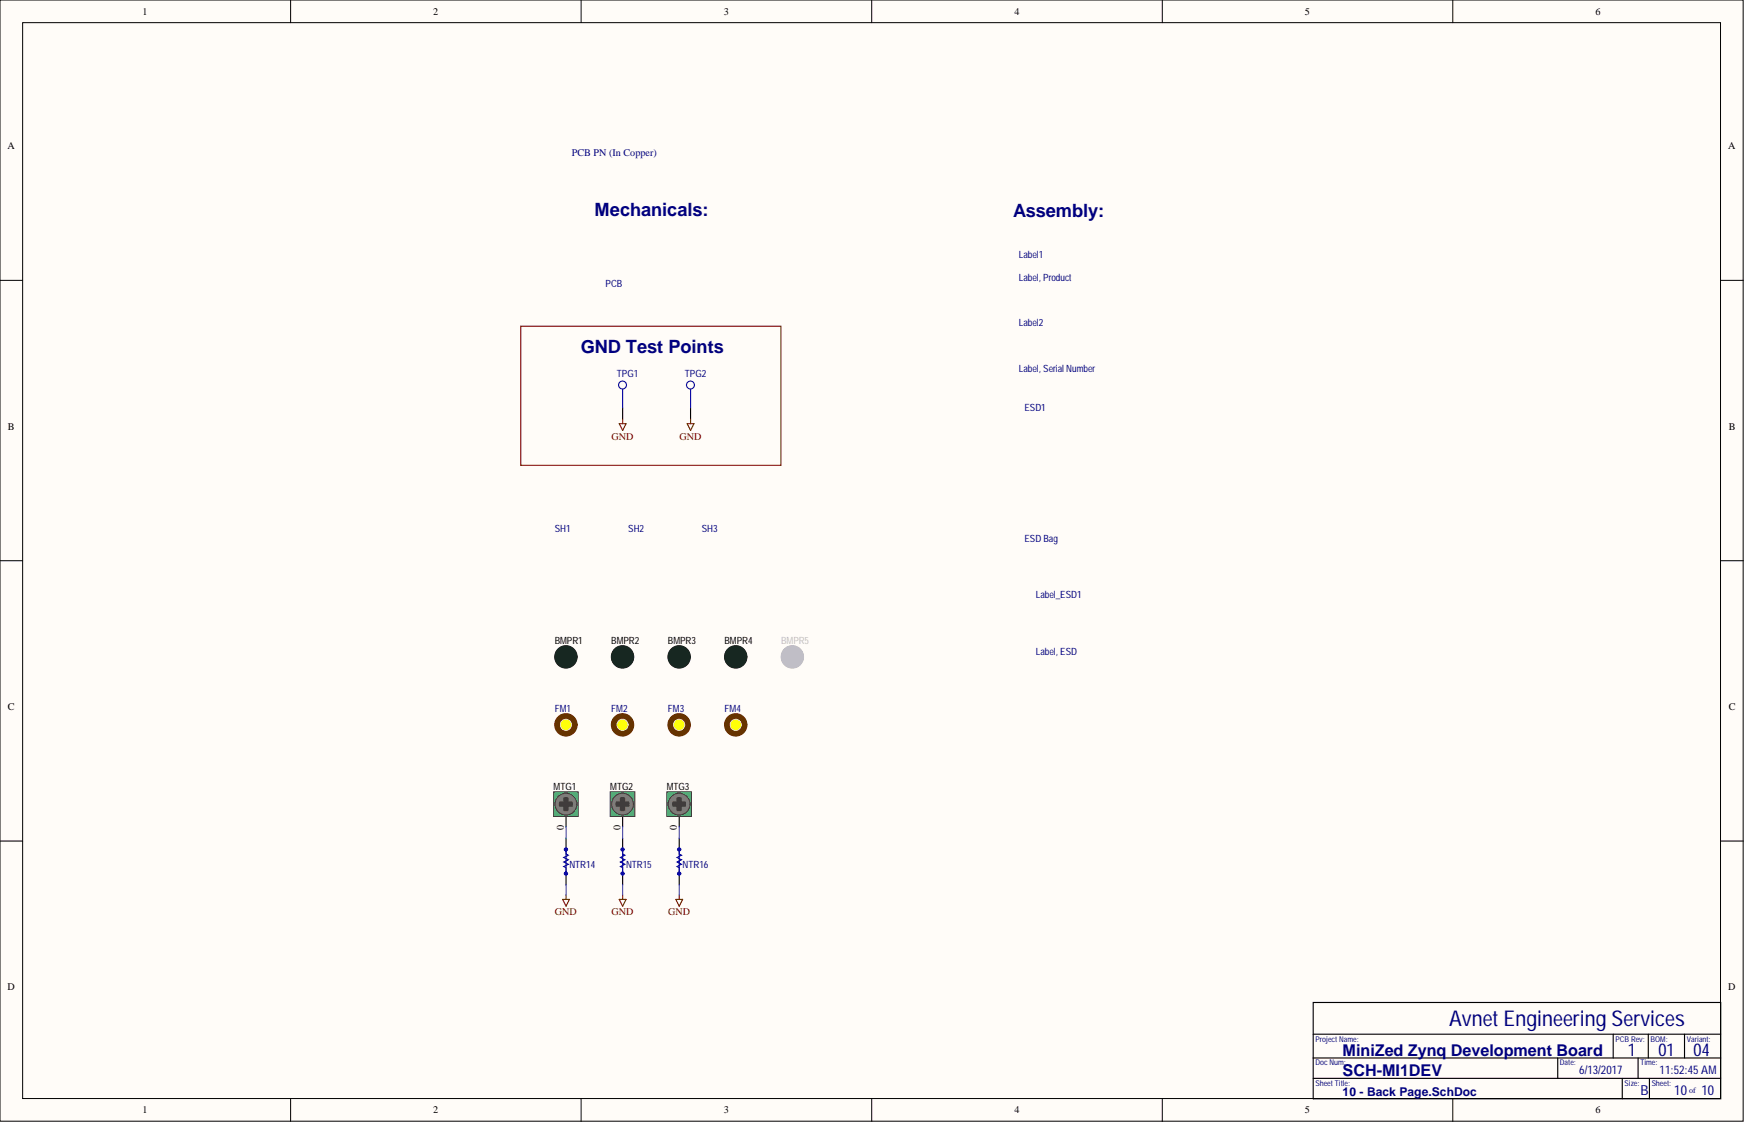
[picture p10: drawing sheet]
<svg xmlns="http://www.w3.org/2000/svg" width="391mm" height="252mm" viewBox="0 0 391 252" stroke-linecap="round" stroke-linejoin="round" font-family="sans-serif">
<g fill="#fffcf8" stroke="#000" stroke-width=".22">
<path d="M0 0h390.5v251.1h-390.5z"/>
<path d="M5.1 5.1h380.3v241h-380.3z"/>
</g>
<g fill="none" stroke="#000" stroke-width=".22">
<path d="M65.1 0v5.1M130.2 0v5.1M195.3 0v5.1M260.4 0v5.1M325.4 0v5.1M0 62.8h5.1M385.4 62.8h5.1M0 125.6h5.1M385.4 125.6h5.1M0 188.4h5.1M385.4 188.4h5.1M65.1 246.1v5.1"/>
<path d="M130.2 246.1v5.1M195.3 246.1v5.1M260.4 246.1v5.1M325.4 246.1v5.1"/>
</g>
<path d="M116.6 73.1h58.3v31.1h-58.3z" fill="none" stroke="#800000" stroke-width=".25"/>
<path d="M139.5 91.3v2.6M154.7 91.3v2.6" fill="none" stroke="#000" stroke-width=".25"/>
<g fill="none" stroke="#00f" stroke-width=".25">
<path d="M139.5 87.3v4M154.7 87.3v4"/>
<circle cx="139.4" cy="86.2" r=".89"/>
<circle cx="154.7" cy="86.2" r=".89"/>
</g>
<g fill="none" stroke="#443c3e" stroke-width=".22">
<circle cx="126.8" cy="147.1" r="2.44"/>
<circle cx="139.4" cy="147.1" r="2.44"/>
<circle cx="152.1" cy="147.1" r="2.44"/>
<circle cx="164.8" cy="147.1" r="2.44"/>
</g>
<g fill="#172721" stroke="#172721" stroke-width=".22">
<circle cx="126.8" cy="147.1" r="2.51"/>
<circle cx="139.4" cy="147.1" r="2.51"/>
<circle cx="152.1" cy="147.1" r="2.51"/>
<circle cx="164.8" cy="147.1" r="2.51"/>
</g>
<circle cx="126.8" cy="162.4" r="2.51" fill="#630" stroke="#630" stroke-width=".22"/>
<circle cx="126.8" cy="162.4" r="1.24" fill="#ff0" stroke="#ff9" stroke-width=".22"/>
<circle cx="139.4" cy="162.4" r="2.51" fill="#630" stroke="#630" stroke-width=".22"/>
<circle cx="139.4" cy="162.4" r="1.24" fill="#ff0" stroke="#ff9" stroke-width=".22"/>
<circle cx="152.1" cy="162.4" r="2.51" fill="#630" stroke="#630" stroke-width=".22"/>
<circle cx="152.1" cy="162.4" r="1.24" fill="#ff0" stroke="#ff9" stroke-width=".22"/>
<circle cx="164.8" cy="162.4" r="2.51" fill="#630" stroke="#630" stroke-width=".22"/>
<circle cx="164.8" cy="162.4" r="1.24" fill="#ff0" stroke="#ff9" stroke-width=".22"/>
<path d="M126.8 182.7v2.5" fill="none" stroke="#000" stroke-width=".25"/>
<path d="M124 177.3h5.5v5.6h-5.5z" fill="#3bb253" stroke="#443c3e" stroke-width=".22"/>
<g fill="none" stroke="#857a74" stroke-width="1.3">
<circle cx="126.8" cy="180.1" r="1.78"/>
<circle cx="126.8" cy="180.1" r=".58"/>
</g>
<g fill="#443c3e" stroke="#443c3e" stroke-width=".22">
<path d="M125 179.6h3.5v1h-3.5z"/>
<path d="M126.3 178.4h.9v3.5h-.9z"/>
</g>
<circle cx="126.8" cy="180.1" r="1.98" fill="none" stroke="#857a74" stroke-width=".76"/>
<circle cx="126.8" cy="180.1" r="2.44" fill="none" stroke="#443c3e" stroke-width=".22"/>
<path d="M139.5 182.7v2.5" fill="none" stroke="#000" stroke-width=".25"/>
<path d="M136.7 177.3h5.5v5.6h-5.5z" fill="#3bb253" stroke="#443c3e" stroke-width=".22"/>
<g fill="none" stroke="#857a74" stroke-width="1.3">
<circle cx="139.4" cy="180.1" r="1.78"/>
<circle cx="139.4" cy="180.1" r=".58"/>
</g>
<g fill="#443c3e" stroke="#443c3e" stroke-width=".22">
<path d="M137.7 179.6h3.5v1h-3.5z"/>
<path d="M139 178.4h.9v3.5h-.9z"/>
</g>
<circle cx="139.4" cy="180.1" r="1.98" fill="none" stroke="#857a74" stroke-width=".76"/>
<circle cx="139.4" cy="180.1" r="2.44" fill="none" stroke="#443c3e" stroke-width=".22"/>
<path d="M152.1 182.7v2.5" fill="none" stroke="#000" stroke-width=".25"/>
<path d="M149.4 177.3h5.5v5.6h-5.5z" fill="#3bb253" stroke="#443c3e" stroke-width=".22"/>
<g fill="none" stroke="#857a74" stroke-width="1.3">
<circle cx="152.1" cy="180.1" r="1.78"/>
<circle cx="152.1" cy="180.1" r=".58"/>
</g>
<g fill="#443c3e" stroke="#443c3e" stroke-width=".22">
<path d="M150.4 179.6h3.5v1h-3.5z"/>
<path d="M151.6 178.4h1v3.5h-1z"/>
</g>
<circle cx="152.1" cy="180.1" r="1.98" fill="none" stroke="#857a74" stroke-width=".76"/>
<circle cx="152.1" cy="180.1" r="2.44" fill="none" stroke="#443c3e" stroke-width=".22"/>
<path d="M138.7 94.9h1.5l-.7 1.5zM139.5 93.9v1M153.9 94.9h1.5l-.7 1.5zM154.7 93.9v1M126 201.4h1.6l-.8 1.6zM126.8 200.4v1M138.7 201.4h1.5l-.7 1.6zM139.5 200.4v1M151.4 201.4h1.5l-.8 1.6zM152.1 200.4v1" fill="none" stroke="#800000" stroke-width=".25"/>
<g fill="none" stroke="#000" stroke-width=".25">
<path d="M126.8 187.7v2.6M126.8 195.7v2.5M139.5 187.7v2.6M139.5 195.7v2.5M152.1 187.7v2.6M152.1 195.7v2.5M294.2 224.5h91.2v21.6h-91.2zM294.2 231.6h91.2M294.2 237h91.2M348.9 237v4.5M361.4 231.6v5.4M366.9 237v4.5"/>
<path d="M369.2 231.6v5.4M377.3 231.6v5.4M294.2 241.5h91.2M363.4 241.5v4.6M369.5 241.5v4.6"/>
</g>
<path d="M126.8 190.3v1l.5 .3-1 .5 1 .5-1 .5 1 .5-1 .5 .5 .2v1.1M126.8 190.2v5.4M139.5 190.3v1l.5 .3-1 .5 1 .5-1 .5 1 .5-1 .5 .5 .2v1.1M139.5 190.2v5.4M152.1 190.3v1l.6 .3-1.1 .5 1.1 .5-1.1 .5 1.1 .5-1.1 .5 .5 .2v1.1M152.1 190.2v5.4" fill="none" stroke="#00f" stroke-width=".25"/>
<g fill="#00f" stroke="#00f" stroke-width=".22">
<circle cx="126.8" cy="190.3" r=".37"/>
<circle cx="126.8" cy="195.7" r=".37"/>
<circle cx="139.5" cy="190.3" r=".37"/>
<circle cx="139.5" cy="195.7" r=".37"/>
<circle cx="152.1" cy="190.3" r=".37"/>
<circle cx="152.1" cy="195.7" r=".37"/>
</g>
<circle cx="177.5" cy="147.1" r="2.44" fill="none" stroke="#bfbebc" stroke-width=".22"/>
<circle cx="177.5" cy="147.1" r="2.51" fill="#bfbebc" stroke="#bfbebc" stroke-width=".22"/>
<path d="M126.8 185.2v2.5M126.8 198.2v2.2M139.5 185.2v2.5M139.5 198.2v2.2M152.1 185.2v2.5M152.1 198.2v2.2" fill="none" stroke="#06f" stroke-width=".25"/>
<text font-size="4.9" fill="#000080" x="324.6" y="229.9">Avnet Engineering Services</text>
<g font-size="4.1" fill="#000080">
<text x="133.1" y="48.4">Mechanicals:</text>
<text x="227" y="48.6">Assembly:</text>
<text x="130.1" y="79.1">GND Test Points</text>
</g>
<g font-size="4" fill="#000080">
<text x="364.7" y="236.6">1</text>
<text x="371.5" y="236.6">01</text>
<text x="379.4" y="236.6">04</text>
</g>
<g font-size="3.6" fill="#000080">
<text x="300.7" y="236.5">MiniZed Zynq Development Board</text>
<text x="300.7" y="241">SCH-MI1DEV</text>
</g>
<g font-size="3.1" fill="#000080">
<text x="367.4" y="245.2">B</text>
<text x="375" y="245.2">10</text>
<text x="381.1" y="245.2">10</text>
</g>
<g font-size="2.7" fill="#000080">
<text x="300.7" y="245.5">10 - Back Page.SchDoc</text>
<text x="353.7" y="240.5">6/13/2017</text>
<text x="371.8" y="240.5">11:52:45 AM</text>
</g>
<g font-size="2.3">
<text x="32" y="3.3">1</text>
<text x="97" y="3.3">2</text>
<text x="162.1" y="3.3">3</text>
<text x="227.2" y="3.3">4</text>
<text x="292.3" y="3.3">5</text>
<text x="357.4" y="3.3">6</text>
<text x="1.7" y="33.4">A</text>
<text x="387.1" y="33.4">A</text>
<text x="1.8" y="96.2">B</text>
<text x="387.2" y="96.2">B</text>
<text x="1.8" y="159">C</text>
<text x="387.2" y="159">C</text>
<text x="126.3" y="185.8" transform="rotate(-90 126.3 185.8)">0</text>
<text x="127.6" y="180.9" transform="rotate(-90 127.6 180.9)">0</text>
<text x="139" y="185.8" transform="rotate(-90 139 185.8)">0</text>
<text x="140.2" y="180.9" transform="rotate(-90 140.2 180.9)">0</text>
<text x="151.6" y="185.8" transform="rotate(-90 151.6 185.8)">0</text>
<text x="152.9" y="180.9" transform="rotate(-90 152.9 180.9)">0</text>
<text x="1.7" y="221.8">D</text>
<text x="387.1" y="221.8">D</text>
<text x="32" y="249.4">1</text>
<text x="97" y="249.4">2</text>
<text x="162.1" y="249.4">3</text>
<text x="227.2" y="249.4">4</text>
<text x="292.3" y="249.4">5</text>
<text x="357.4" y="249.4">6</text>
</g>
<text font-size="2.3" fill="#000080" x="128.1" y="35">PCB PN (In Copper)</text>
<g font-size="2.3" fill="#800000">
<text x="137" y="98.4">GND</text>
<text x="152.2" y="98.4">GND</text>
<text x="124.3" y="205">GND</text>
<text x="137" y="205">GND</text>
<text x="149.7" y="205">GND</text>
</g>
<g font-size="2.2" fill="#000080">
<text x="228.2" y="57.9">Label1</text>
<text x="135.7" y="64.2">PCB</text>
<text x="228.2" y="63">Label, Product</text>
<text x="228.2" y="73.1">Label2</text>
<text x="228.2" y="83.3">Label, Serial Number</text>
<text x="138.2" y="84.5">TPG1</text>
<text x="153.4" y="84.5">TPG2</text>
<text x="229.5" y="92">ESD1</text>
<text x="124.3" y="119.1">SH1</text>
<text x="140.7" y="119.1">SH2</text>
<text x="157.2" y="119.1">SH3</text>
<text x="229.5" y="121.3">ESD Bag</text>
<text x="232" y="134">Label_ESD1</text>
<text x="232" y="146.7">Label, ESD</text>
<text x="124.3" y="159.4">FM1</text>
<text x="136.9" y="159.4">FM2</text>
<text x="149.6" y="159.4">FM3</text>
<text x="162.3" y="159.4">FM4</text>
<text x="127.6" y="194.5">NTR14</text>
<text x="140.2" y="194.5">NTR15</text>
<text x="152.9" y="194.5">NTR16</text>
</g>
<g font-size="2.2">
<text x="124.3" y="144.2">BMPR1</text>
<text x="136.9" y="144.2">BMPR2</text>
<text x="149.6" y="144.2">BMPR3</text>
<text x="162.3" y="144.2">BMPR4</text>
<text x="124" y="176.9">MTG1</text>
<text x="136.7" y="176.9">MTG2</text>
<text x="149.4" y="176.9">MTG3</text>
</g>
<text font-size="2.2" fill="#bfbebc" x="175" y="144.2">BMPR5</text>
<g font-size="1.8" fill="#000080">
<text x="294.7" y="233.3">ProjectName:</text>
<text x="361.9" y="233.3">PCB Rev:</text>
<text x="369.7" y="233.3">BOM:</text>
<text x="377.8" y="233.3">Variant:</text>
<text x="294.7" y="238.6">DocNum:</text>
<text x="349.4" y="238.6">Date:</text>
<text x="367.4" y="238.6">Time:</text>
<text x="294.7" y="243.2">SheetTitle:</text>
<text x="363.9" y="243.2">Size:</text>
<text x="370" y="243.2">Sheet:</text>
<text x="378.3" y="244.7">of</text>
</g>
</svg>
